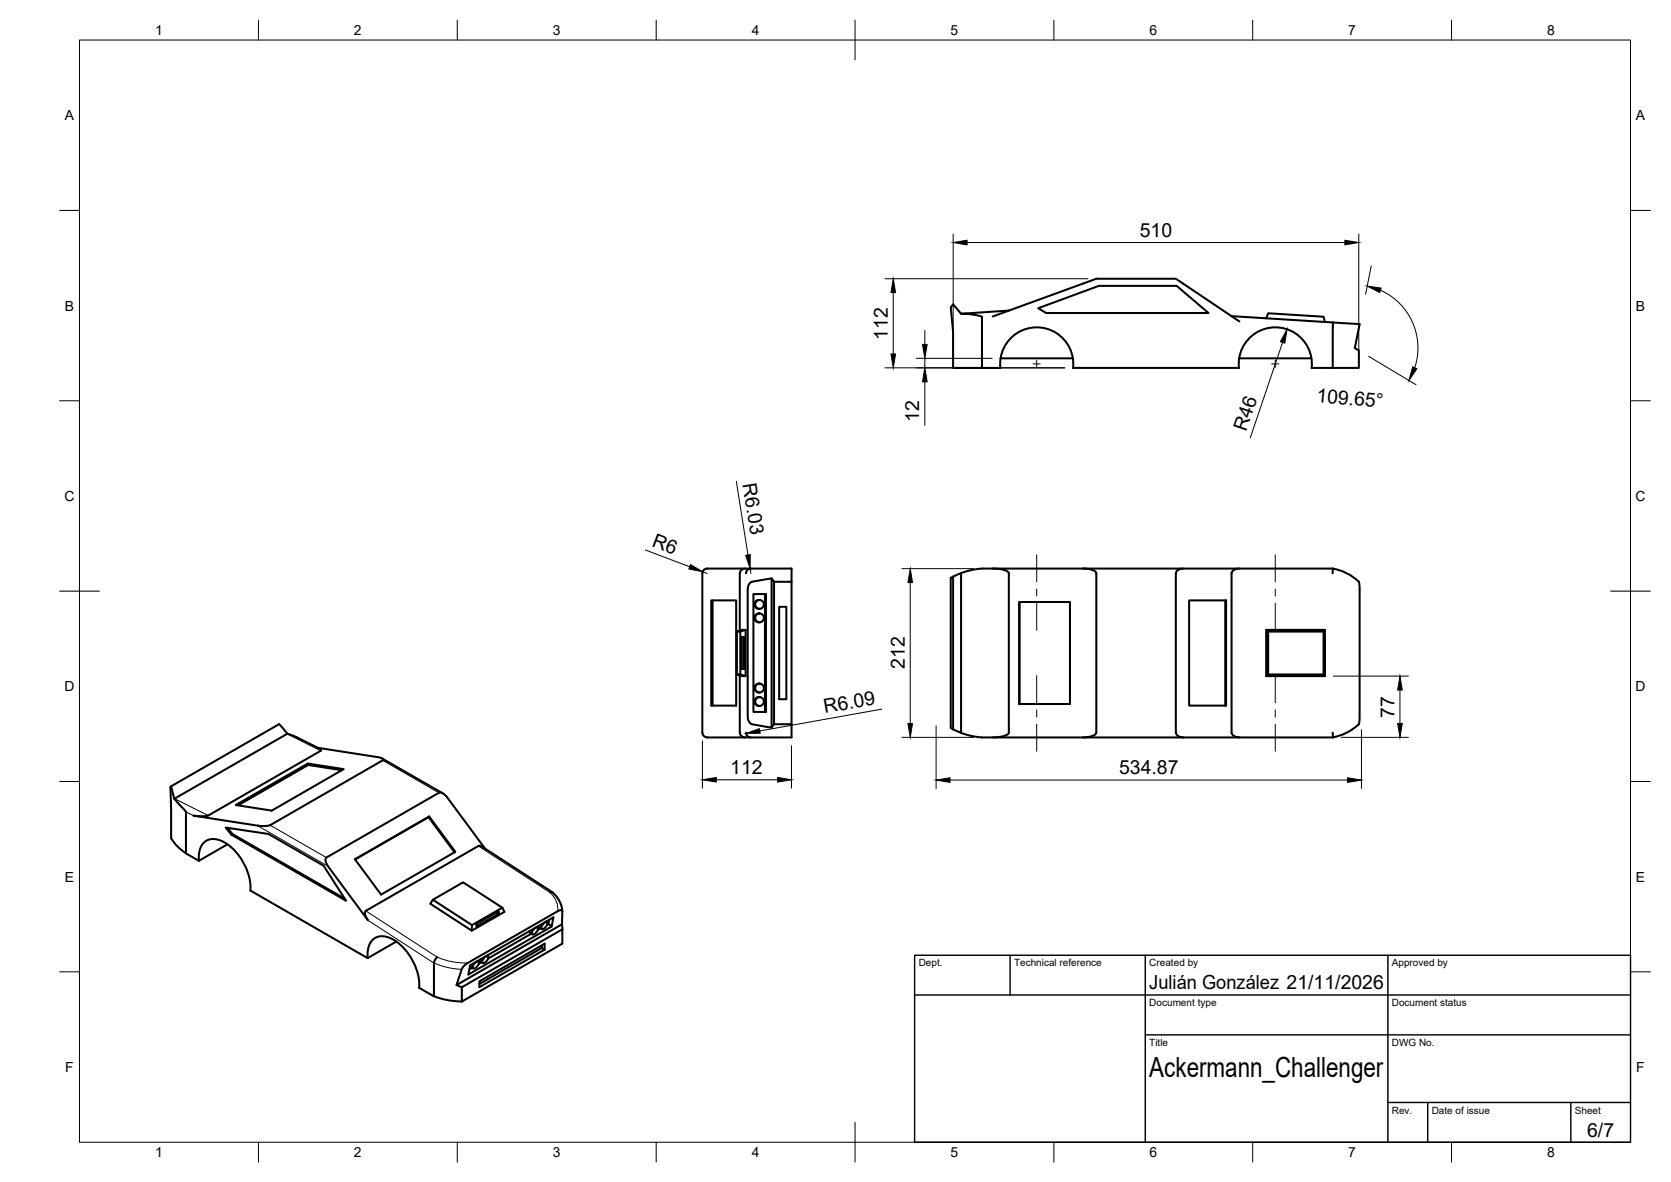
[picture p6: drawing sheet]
<svg xmlns="http://www.w3.org/2000/svg" width="420mm" height="297mm" viewBox="0 0 420 297" stroke-linecap="round" stroke-linejoin="round" font-family="sans-serif">
<!-- layer: Visible -->
<g fill="none" stroke="#000" stroke-width=".51">
<path d="M241.7 78.9l-2.1-2.4-.5 .7 .5 6.2v9.1h7.3M249.6 79.5l26.1-9.5h20l15.9 10.8M253.7 78l-12 .9 2.6 .1 2.6 .6v12.9h4.6M261 77.5l15.3-5.7h19.6l8 6.9h-40.8zM309.7 79.4l25.4 1.6M318.4 80l.5-1.3 13.9 .9 .3 1.3M251.5 92.5a9.2 9.2 0 0 1 9.2-10.2 9.2 9.2 0 0 1 9.1 10.2h41.7a9.2 9.2 0 0 1 9.2-10.2 9.2 9.2 0 0 1 9.1 10.2h5.3v-11.5l6.8 .5-1.2 6 1 .6v4.4h-6.6M251.6 90.1h18.1M311.6 90.1h18.2M176.6 144.1v40M177.8 142.9h21.2v3.3h-4.4M177.8 142.9a1.2 1.2 0 0 0-1.2 1.2"/>
<path d="M178.8 150.9h6.3v26.4h-6.3zM179.2 150.9v26.4M185.3 158.7h.8l1.4-.4h-1l-1.2 .4v10.8M186.1 158.7v10.8M187.4 142.9a1.28 1.28 0 0 0-1.4 1.2v14.4M187.5 158.3v11.6M188.6 146.5l.5-.3 4.9-.8v37.4l-5.1-.9-.6-.5-.3-.8v-32.5l.2-.9zM188.8 142.9l-.8 .3-.4 .9M189.4 149.3h3.2v29.6h-3.2zM190.8 154.2h.2M190.8 154.2a1.12 1.12 0 0 0-1.1 1.2 1.12 1.12 0 0 0 1.3 1M191 150.8a1.11 1.11 0 0 0-1.3 1.1 1.11 1.11 0 0 0 1.3 1.1"/>
<path d="M192.3 149.3v29.6M194 145.4l.6 .8M194.6 146.2v35.8M195.9 152.5h1.8v23.2h-1.8zM199 146.2v35.8M239.6 144.9v38.4M241.7 144.1v40M241.7 144v.1M249.6 142.9l2.6 .2a1.69 1.69 0 0 1 1.5 1M253.7 144.1v40M256.2 151.3h12.8v25.6h-12.8zM256.4 151.3v25.6"/>
<path d="M272.4 142.9h-25.6l-4.2 .8-3.5 1.5v37.8l3.4 1.5 2.1 .5 2.2 .3h25.6M272.4 142.9h62.7M272.4 142.9l2 .2a1.4 1.4 0 0 1 1.3 1v40a2.56 2.56 0 0 1-2.6 1.2h-.7M295.7 144.1v40M297.5 142.9a1.66 1.66 0 0 0-1.8 1.2M299 150.9h9.3v26.4h-9.3zM308.1 150.9v26.4M311.6 142.9h-.5a1.57 1.57 0 0 0-1.4 1.2v40a1.75 1.75 0 0 0 1.9 1.2M318.4 158.3h14.7l-.3 .4h-13.9M332.8 158.7v10.8M333.1 158.3v11.6M335.1 142.9v1.2"/>
<path d="M335.1 142.9a12.7 12.7 0 0 1 6.6 3.3M341.6 146.2l.3 1.4v33l-.3 1.4M341.7 146.2h.1M185.3 169.5h.8l1.4 .4h-1zM186 169.7v14.4a1.25 1.25 0 0 0 1.4 1.2M186.5 160.1h.6v8h-.6zM187 160.1v8M191 175.2a1.11 1.11 0 0 0-1.3 1.1 1.11 1.11 0 0 0 1.3 1.1M191 171.8a1.11 1.11 0 0 0-1.3 1.1 1.11 1.11 0 0 0 1.3 1.1M318.4 169.9l.5-.4h13.9l.3 .4zM318.9 169.5v-10.8l-.5-.4v11.6M332.9 160.1h.2v8h-.2z"/>
<path d="M43 197.6l.8 3.1M43.1 197.6l-.2 .3 .1 12.8M72.2 184.4l-2-2.4-27.2 15.6M77.4 191.9l-18.1 10.4 9 1.4 18.1-10.4-9-1.4 .1 .3 8.5 1.4M77.5 192.2l-17.6 10.2M79.9 187.9l14.8 2.3a1.94 1.94 0 0 1 1.7 .7l-28.8 16.6h-2.8l-16.1-2.5 2.2 .1 1.5-.2 28.4-16.4-.3-.3-6.1-3-2-.8-28.5 16.3M96.1 190.6l15.2 8.8M176.6 184.1a1.2 1.2 0 0 0 1.2 1.2M187.6 184.1l.3 .8 .9 .4M194.6 182l-.6 .8M194.6 182h4.4v3.3h-21.2M241.7 184.1v.1"/>
<path d="M253.7 184.1a3.4 3.4 0 0 1-3.1 1.2h-1M272.4 185.3h25.1M295.7 184.1a1.52 1.52 0 0 0 1.8 1.2M297.5 185.3h37.6M335.1 184.1v1.2M341.7 182a12.7 12.7 0 0 1-6.6 3.3M341.7 182h.1M43 210.7l1.8 2.2 2 1.5M43.8 200.8l3 3.2v10.5l3.2 1.8 7.2-4.1M50 216.3a4.5 4.5 0 0 1 3-5.4 7.7 7.7 0 0 1 6.2 3.1 14 14 0 0 1 3.8 9.8l29.4 17 7.2-4.2M57.2 208l1.2 1.6-.2 .1-1.5-1.7 10.8 1.6 13.9 8 5.6 8.8-28.8-16.7M58.4 209.6l28.3 16.3"/>
<path d="M82.1 215.5a1.27 1.27 0 0 0 0 1.6l10.4 14.2-.6-1.1a1.1 1.1 0 0 1 .1-1.3l28.5-16.4 .8 .3 17.6 11.4M107.8 205.4l-18.5 10.6M107.9 205.2l-18.7 10.7 6.6 8.9 18.7-10.7-6.6-8.9-.1 .2 6.5 8.8M112.5 200.4l9.5 12.9M112.5 200.4l-.8-.8a1.37 1.37 0 0 0-1.3-.4l-28.3 16.3M108.8 226.1l9.9 6.4-.1 1.4-10.4-6.8zM108.8 226.1l7.6-4.4 9.9 6.4 .5 1.1-8.2 4.7M124.8 229.3l.7 .3-5.7 3.2-.1-.6 5.7-3.2 .1 .6M126.3 228.1l-7.6 4.4M133.1 234l.1 .3M133.2 234.3l.6 .5M133.6 234.6l-10.8 6.3"/>
<path d="M134.3 233.4l.9-.3a1.43 1.43 0 0 1-1.3 1.7 1.03 1.03 0 0 1 .4-1.4zM135 232.9l.2 .2M135.5 232.6l.7 .8M136 233.3l-.8 .4M136.2 237.6v.6M136.7 232l.8-.3a1.43 1.43 0 0 1-1.3 1.7 1.03 1.03 0 0 1 .5-1.4zM136.9 238.6v-1.4l-16.4 9.4v1.5l16.4-9.5-.7-.4-15.7 9.1M137.4 231.5l.2 .2M137.6 232.3l.3-.1 .8 .6-20.9 12.1 .4-2.3 20.9-12.1-.4 2.3M138.1 231.1l-.2 1.1M138.2 224.2h.3a1.24 1.24 0 0 1 1.2 .9l1.2 1.8 .5 2.1M141.3 232.3l.1 1.2"/>
<path d="M92.5 240.8a4.5 4.5 0 0 1 3-5.5 7.7 7.7 0 0 1 6.2 3.1 14 14 0 0 1 3.7 9.8M109.1 250.4a19.6 19.6 0 0 0 7 1.3M109.9 240.5l-.4 .6-.4 .9v8.4l-3.7-2.2M114.8 247.5l1.3 .6M116.1 248.1l25.3-14.6v3.6l-25.3 14.6M116.1 248.1v3.6M116.5 242.9l.9-.8 22.9-13.2 .6-.2 .5 .2-.1 3.4-26.5 15.3 1.3-4zM118.2 242.6l.1 .2M118.3 242.9l.6 .5M118.7 243.2l-.7 .4M119.5 241.9l.8-.3a1.43 1.43 0 0 1-1.3 1.8 1.03 1.03 0 0 1 .5-1.5zM120.1 241.5l.2 .2"/>
<path d="M120.6 241.2l.1 .3M120.7 241.5l.6 .5M121.1 241.8l-.7 .5M121.9 240.6l.8-.3a1.43 1.43 0 0 1-1.3 1.7 1.03 1.03 0 0 1 .5-1.4zM122.5 240.1l.2 .2"/>
<circle cx="191" cy="155.3" r="1.1"/>
<circle cx="191" cy="151.9" r="1.1"/>
<circle cx="191" cy="176.3" r="1.1"/>
<circle cx="191" cy="172.9" r="1.1"/>
</g>
<!-- layer: Visible Narrow -->
<path d="M72.2 184.4l8.5 4.3M96.2 191.1l14.2 8.1M43.9 200.7l8.5 4.2M46.8 204l1.9 1M64.7 207.5l17.8 10.2M67.9 207.4l14.2 8.1M120.3 212.6l17.9 11.6a5.3 5.3 0 0 1 2 4.8M92 228.9l17.9 11.6M92.5 231.3l16.6 10.7a19 19 0 0 0 7 1.6M109.9 240.5a17.6 17.6 0 0 0 7.7 1.5" fill="none" stroke="#000" stroke-width=".25"/>
<!-- layer: BORDER -->
<g fill="none" stroke="#000" stroke-width=".25">
<path d="M20 10.1h390v276.9h-390zM65 5.1v5M115 5.1v5M165 5.1v5M215 5.1v10M265 5.1v5M315 5.1v5M365 5.1v5M15 52.9h5M410 52.9h5M15 100.7h5M410 100.7h5"/>
<path d="M15 148.6h10M405 148.6h10M15 196.4h5M410 196.4h5M15 244.2h5M410 244.2h5M65 287v5M115 287v5M165 287v5M215 282.1v9.9M265 287v5M315 287v5"/>
<path d="M365 287v5"/>
</g>
<!-- layer: TITLEBLOCK -->
<path d="M230 240.1h180v46.9h-180zM230 250h180M254 240.1v9.9M288 240.1v46.9M349 240.1v46.9M288 260.1h122M349 277.1h61M359 277.1v9.9M395 277.1v9.9" fill="none" stroke="#000" stroke-width=".36"/>
<!-- layer: Smart Centers -->
<g fill="none" stroke="#000" stroke-width=".25">
<path d="M259.8 91.4h1.8M260.7 90.6v1.7M319.8 91.4h1.7M320.7 90.6v1.7M260.7 139.4v6.8M320.7 139.4v6.8M260.7 148v1.8M260.7 151.6v6.8M320.7 148v1.8M320.7 151.6v6.8M260.7 169.8v6.8M260.7 178.4v1.8"/>
<path d="M320.7 169.8v6.8M320.7 178.4v1.8M260.7 182v6.8M320.7 182v6.8"/>
</g>
<!-- layer: FD_Dimensions -->
<g fill="none" stroke="#000" stroke-width=".25">
<path d="M239.7 58.9v31.4M341.7 58.9v31.4M222.5 70h51.1M224.6 73.5v15.4M243.2 60.9h95M344.8 66.8l-1.4 7.1M347.1 72.9a15.9 15.9 0 0 1 8.6 19.5M222.5 92.4h45.2M230.4 90.1h19.1M232.5 83v3.6M232.5 90.1v2.3M232.5 96v10.9"/>
<path d="M322.5 86l-8.1 24M344.1 89.5l12 7.2M162.3 138.2l11.1 4.2M185.1 121l3 18.5M176.7 143.7l1.1 .4M188.6 142.9l.2 1.2M226.8 142.9h18M228.9 146.4v35.4M221.7 178.2l-30.6 5.5M335.2 169.9h18.9M352 173.4v8.4M176.6 186.2v11.9"/>
<path d="M180.1 196h15.4M199 187.4v10.7M226.8 185.3h18M235.4 182.4v15.7M238.9 196h99.9M337.2 185.3h16.9M342.3 183.4v14.7"/>
</g>
<g fill="#000" stroke="#000" stroke-width=".25">
<path d="M224.6 70l.6 3.5h-1.2zM239.7 60.9l3.5-.5v1.1zM338.2 60.4l3.5 .5-3.5 .6zM343.8 71.9l3.5 .5-.4 1.1zM224 88.9h1.2l-.6 3.5zM232 86.6h1.1l-.6 3.5zM232.5 92.4l.6 3.6h-1.1zM323.6 82.7l-.6 3.5-1.1-.3zM355.2 92.2l1.1 .5-2 2.9zM187.5 139.6l1.1-.2v3.5zM173.6 141.9l3.1 1.8-3.5-.7zM228.9 142.9l.5 3.5h-1.1z"/>
<path d="M352 169.9l.6 3.5h-1.2zM176.6 196l3.5-.6v1.1zM187.6 184.3l3.3-1.2 .3 1.2zM195.5 195.4l3.5 .6-3.5 .5zM228.3 181.8h1.1l-.5 3.5zM235.4 196l3.5-.5v1.1zM338.8 195.5l3.5 .5-3.5 .6zM351.4 181.8h1.2l-.6 3.5z"/>
</g>
<text font-size="7" x="289" y="270.6">Ackermann_Challenger</text>
<g font-size="4.9">
<text x="286.6" y="59.5">510</text>
<text x="223.2" y="85.5" transform="rotate(-90 223.2 85.5)">112</text>
<text x="330.9" y="101.1" transform="rotate(5 330.9 101.1)">109.65°</text>
<text x="231.1" y="106" transform="rotate(-90 231.1 106)">12</text>
<text x="313.3" y="108.6" transform="rotate(-71 313.3 108.6)">R46</text>
<text x="186.7" y="121.7" transform="rotate(81 186.7 121.7)">R6.03</text>
<text x="163.7" y="137.2" transform="rotate(21 163.7 137.2)">R6</text>
<text x="227.5" y="168.1" transform="rotate(-90 227.5 168.1)">212</text>
<text x="207.4" y="179.3" transform="rotate(-10 207.4 179.3)">R6.09</text>
<text x="350.6" y="180.3" transform="rotate(-90 350.6 180.3)">77</text>
<text x="183.6" y="194.6">112</text>
<text x="281.4" y="194.6">534.87</text>
<text x="289" y="248.5">Julián González 21/11/2026</text>
<text x="399.1" y="285.7">6/7</text>
</g>
<g font-size="3.5">
<text x="39" y="8.8">1</text>
<text x="89" y="8.8">2</text>
<text x="139" y="8.8">3</text>
<text x="189" y="8.8">4</text>
<text x="239" y="8.8">5</text>
<text x="289" y="8.8">6</text>
<text x="339" y="8.8">7</text>
<text x="389" y="8.8">8</text>
<text x="16.3" y="30.2">A</text>
<text x="411.3" y="30.2">A</text>
<text x="16.3" y="78">B</text>
<text x="411.3" y="78">B</text>
<text x="16.2" y="125.9">C</text>
<text x="411.2" y="125.9">C</text>
<text x="16.2" y="173.7">D</text>
<text x="411.2" y="173.7">D</text>
<text x="16.3" y="221.6">E</text>
<text x="411.3" y="221.6">E</text>
<text x="16.4" y="269.4">F</text>
<text x="411.4" y="269.4">F</text>
<text x="39" y="290.8">1</text>
<text x="89" y="290.8">2</text>
<text x="139" y="290.8">3</text>
<text x="189" y="290.8">4</text>
<text x="239" y="290.8">5</text>
<text x="289" y="290.8">6</text>
<text x="339" y="290.8">7</text>
<text x="389" y="290.8">8</text>
</g>
<g font-size="2.5">
<text x="231" y="242.9">Dept.</text>
<text x="255" y="242.9">Technical reference</text>
<text x="289" y="242.9">Created by</text>
<text x="350" y="242.9">Approved by</text>
<text x="289" y="252.8">Document type</text>
<text x="350" y="252.8">Document status</text>
<text x="289" y="262.9">Title</text>
<text x="350" y="262.9">DWG No.</text>
<text x="350" y="279.9">Rev.</text>
<text x="360" y="279.9">Date of issue</text>
<text x="396" y="279.9">Sheet</text>
</g>
</svg>
